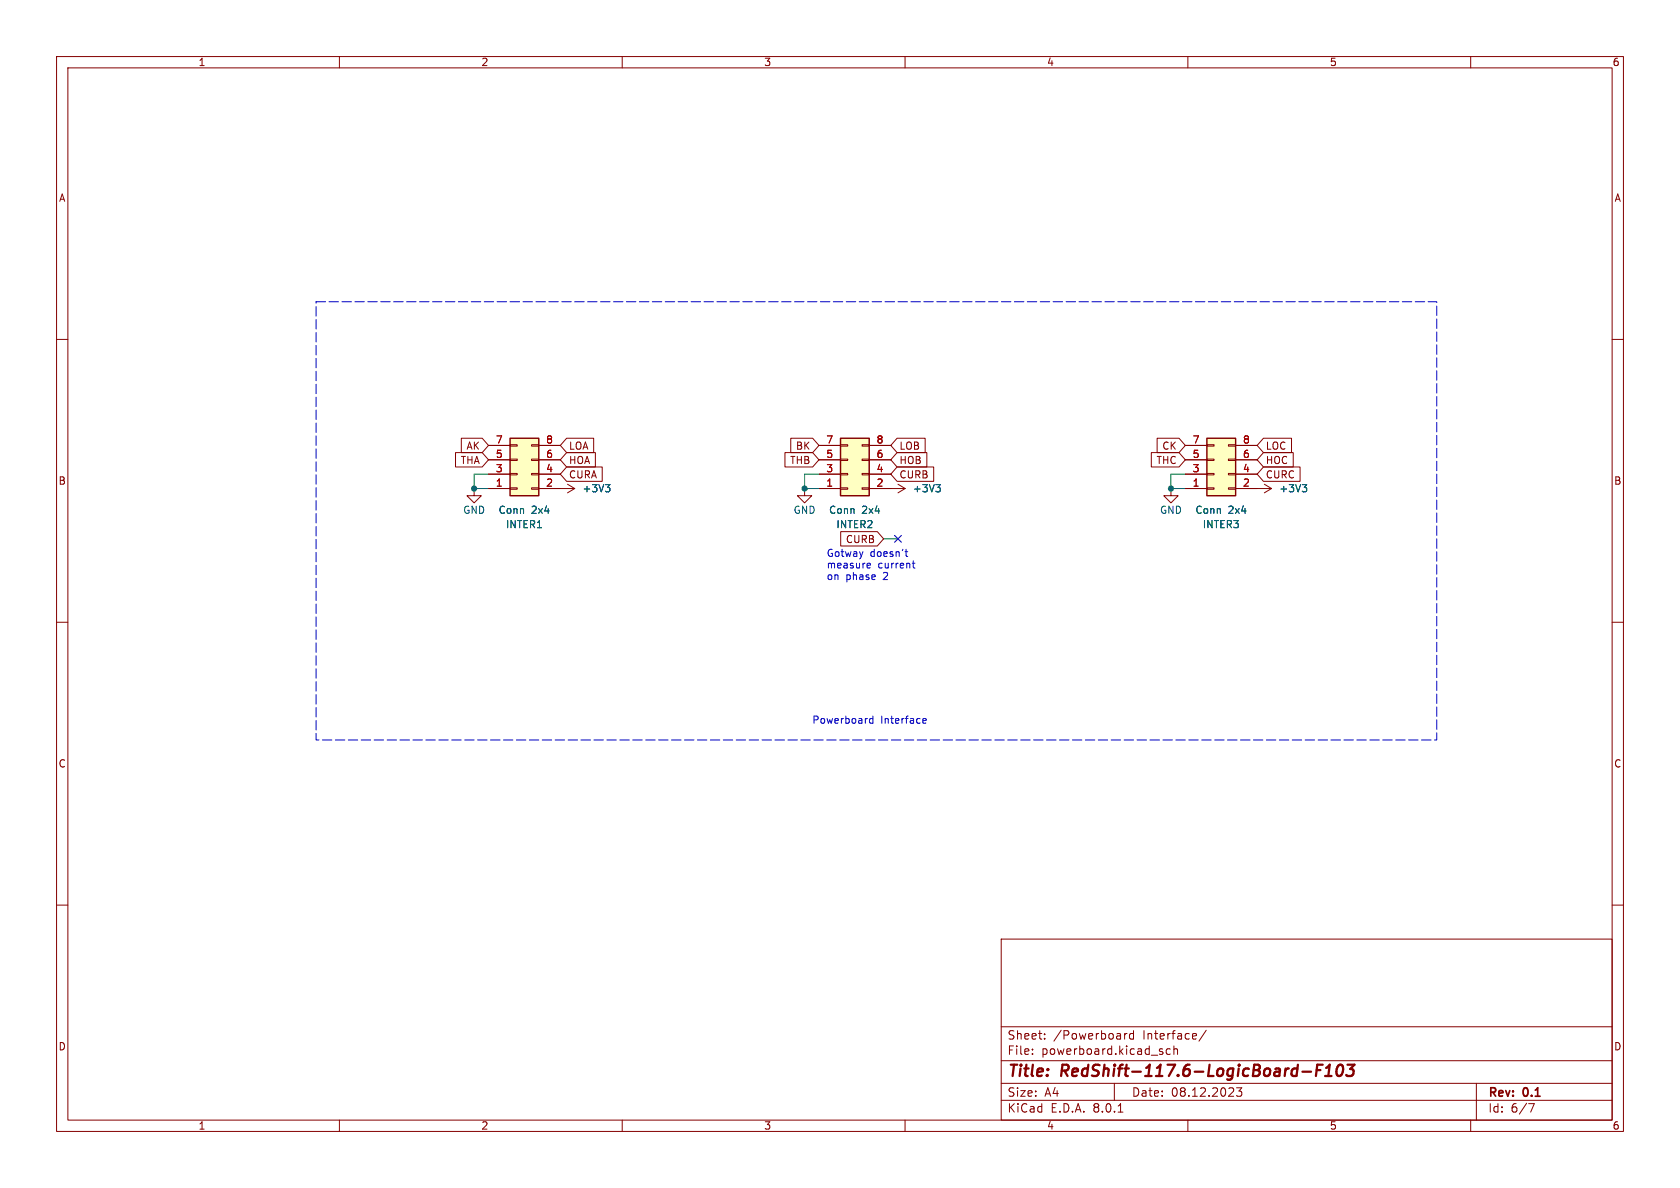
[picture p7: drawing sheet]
<svg xmlns="http://www.w3.org/2000/svg" width="297mm" height="210mm" viewBox="0 0 297 210" stroke-linecap="round" stroke-linejoin="round" font-family="sans-serif">
<g fill="none" stroke="#840000" stroke-width=".18">
<path d="M10 10h277v190h-277zM12 12h273v186h-273zM60 10v2M110 10v2M160 10v2M210 10v2M260 10v2M10 60h2M285 60h2M99.1 86.4h2.5M100.3 85.6l1.3 .8M101.6 86.4l-1.3 .7"/>
<path d="M142.2 86.4v1.2h1.3l-1.3 1.3-1.2-1.3h1.2M157.5 86.4h2.5M158.7 85.6l1.3 .8M160 86.4l-1.3 .7M207 86.4v1.2h1.3l-1.3 1.3-1.3-1.3h1.3M222.2 86.4h2.6M223.5 85.6l1.3 .8M224.8 86.4l-1.3 .7M10 110h2M285 110h2M10 160h2M285 160h2"/>
<path d="M177 166h108v32h-108zM60 198v2M110 198v2M160 198v2M177 194.5h108M177 191.5h108M177 187.5h108M177 181.5h108M182.5 186.3v.1M182.5 185.5v.1M184.7 183.6v.1M184.7 182.8v.1"/>
<path d="M197 191.5v3M197.7 196.6h.8M198.8 182.7v1M199.2 182.7l-.2 .1-.2 .2M200.4 182.8l-.4-.1-.3 .3v.4l.1 .2h.6M200.4 182.2v1.5M205.5 186v.3M206.9 185.5l-.4-.1-.3 .3v.4l.1 .2h.6M207.5 185.5l.2-.1 .4 .1 .1 .9M207.5 184.9v1.5M210 198v2M213.2 182.1l-1.2 2"/>
<path d="M219.5 192.3l-.5 .6 .5 .1v.7l-.3 .1h-.4l-.2-.1M260 198v2M261 191.5v6.5M270.2 195.1h1l-.6 1.5"/>
</g>
<path d="M232.8 189.2h.6M233.8 188.2h-.9l-.3 2M234.3 190.2h1.1M234.4 188.8l.7-.6-.3 2M236.6 188.4a.46 .46 0 0 1 .5-.2 .46 .46 0 0 1 .3 .4 1.15 1.15 0 0 1-.8 1.6l-.1-.1a1.54 1.54 0 0 1 .1-1.7zM238.2 188.2h1.3l-.8 .8h.3l.2 .2 .1 .6-.2 .2-.3 .2h-.5l-.3-.2" fill="none" stroke="#840000" stroke-width=".4"/>
<path d="M107 85.7h.8l-.4 .5M107.6 86.2l.2 .2v.3l-.2 .2M165.5 85.7h.7l-.4 .5M166 86.2l.2 .2v.3l-.2 .2M230.2 85.7h.8l-.4 .5M230.8 86.2l.2 .2v.3l-.2 .2" fill="none" stroke="#006464" stroke-width=".18"/>
<path d="M90.2 77.5h5v10.1h-5z" fill="#ffffc2"/>
<g fill="none" stroke="#840000" stroke-width=".18">
<path d="M86.4 78.7h3.8M90.2 78.6h1.2v.3h-1.2zM94 78.6h1.2v.3h-1.2zM95.2 78.7h3.9M86.4 86.4h3.8M86.4 83.8h3.8M86.4 81.3h3.8M90.2 81.2h1.2v.2h-1.2zM90.2 83.7h1.2v.2h-1.2zM90.2 86.2h1.2v.3h-1.2zM94 81.2h1.2v.2h-1.2zM94 83.7h1.2v.2h-1.2z"/>
<path d="M94 86.2h1.2v.3h-1.2zM95.2 86.4h3.9M95.2 83.8h3.9M95.2 81.3h3.9"/>
</g>
<path d="M90.2 77.5h5v10.1h-5z" fill="none" stroke="#840000" stroke-width=".25"/>
<path d="M213.4 77.5h5v10.1h-5z" fill="#ffffc2"/>
<g fill="none" stroke="#840000" stroke-width=".18">
<path d="M209.5 78.7h3.9M213.4 78.6h1.2v.3h-1.2zM217.2 78.6h1.2v.3h-1.2zM218.4 78.7h3.8M209.5 86.4h3.9M209.5 83.8h3.9M209.5 81.3h3.9M213.4 81.2h1.2v.2h-1.2zM213.4 83.7h1.2v.2h-1.2zM213.4 86.2h1.2v.3h-1.2zM217.2 81.2h1.2v.2h-1.2zM217.2 83.7h1.2v.2h-1.2z"/>
<path d="M217.2 86.2h1.2v.3h-1.2zM218.4 86.4h3.8M218.4 83.8h3.8M218.4 81.3h3.8"/>
</g>
<path d="M213.4 77.5h5v10.1h-5z" fill="none" stroke="#840000" stroke-width=".25"/>
<path d="M148.6 77.5h5.1v10.1h-5.1z" fill="#ffffc2"/>
<g fill="none" stroke="#840000" stroke-width=".18">
<path d="M81.6 77.5h3.6l1.2 1.2-1.2 1.3h-3.6zM86.4 78.7h3.8M95.2 78.7h3.9M100.2 77.5h4.8v2.5h-4.8l-1.1-1.3zM139.8 77.5h3.9l1.1 1.2-1.1 1.3h-3.9zM144.8 78.7h3.8M148.6 78.6h1.3v.3h-1.3zM152.4 78.6h1.3v.3h-1.3zM153.7 78.7h3.8M158.6 77.5h5v2.5h-5l-1.1-1.3zM204.6 77.5h3.8l1.1 1.2-1.1 1.3h-3.8zM209.5 78.7h3.9"/>
<path d="M218.4 78.7h3.8M223.4 77.5h4.9v2.5h-4.9l-1.2-1.3zM80.5 80h4.7l1.2 1.3-1.2 1.3h-4.7zM83.8 86.4v1.2h1.3l-1.3 1.3-1.3-1.3h1.3M86.4 86.4h3.8M86.4 83.8h3.8M86.4 81.3h3.8M95.2 86.4h3.9M95.2 83.8h3.9M95.2 81.3h3.9M100.2 82.5h6.3v2.6h-6.3l-1.1-1.3zM100.2 80h5.1v2.6h-5.1l-1.1-1.3z"/>
<path d="M138.8 80h4.9l1.1 1.3-1.1 1.3h-4.9zM144.8 86.4h3.8M144.8 83.8h3.8M144.8 81.3h3.8M148.6 81.2h1.3v.2h-1.3zM148.6 83.7h1.3v.2h-1.3zM148.6 86.2h1.3v.3h-1.3zM148.6 94h6.5l1.1 1.3-1.1 1.2h-6.5zM152.4 81.2h1.3v.2h-1.3zM152.4 83.7h1.3v.2h-1.3zM152.4 86.2h1.3v.3h-1.3zM153.7 86.4h3.8"/>
<path d="M153.7 83.8h3.8M153.7 81.3h3.8M158.6 82.5h6.5v2.6h-6.5l-1.1-1.3zM158.6 80h5.3v2.6h-5.3l-1.1-1.3zM203.5 80h4.9l1.1 1.3-1.1 1.3h-4.9zM209.5 86.4h3.9M209.5 83.8h3.9M209.5 81.3h3.9M218.4 86.4h3.8M218.4 83.8h3.8M218.4 81.3h3.8M223.4 80h5.2v2.6h-5.2l-1.2-1.3z"/>
<path d="M223.4 82.5h6.4v2.6h-6.4l-1.2-1.3z"/>
</g>
<path d="M148.6 77.5h5.1v10.1h-5.1z" fill="none" stroke="#840000" stroke-width=".25"/>
<path d="M153.5 99.6h.3l.1 .3-.6 .1M160 97.5h.5M160.2 97.1v1.1l.3 .2M161.3 99.6h.5M161.5 99.1v1.1l.3 .2M153.8 100.4h-.3M154.3 126.6v1.3M154.3 127.1l-.3-.1-.3 .3 .1 .5h.5M163.1 127.4l.6-.1v-.2l-.4-.1-.2 .2 .1 .6h.5" fill="none" stroke="#0000c2" stroke-width=".18"/>
<path d="M55.9 53.3h198.1v77.5h-198.1z" fill="none" stroke="#0000c2" stroke-width=".18" stroke-dasharray="1.7 .6"/>
<path d="M86.4 83.8h-2.6v2.6h2.6M144.8 83.8h-2.6v2.6h2.6M156.2 95.3h2.5M209.5 83.8h-2.5v2.6h2.5" fill="none" stroke="#009600" stroke-width=".18"/>
<path d="M158.1 94.6l1.3 1.3M159.4 94.6l-1.3 1.3" fill="none" stroke="#000084" stroke-width=".18"/>
<path d="M107 85.7h.8l-.4 .5M107.6 86.2l.2 .2v.3l-.2 .2M165.5 85.7h.7l-.4 .5M166 86.2l.2 .2v.3l-.2 .2M230.2 85.7h.8l-.4 .5M230.8 86.2l.2 .2v.3l-.2 .2" fill="none" stroke="#006464" stroke-width=".18"/>
<g fill="#009600" stroke="#009600" stroke-width=".18">
<circle cx="207" cy="86.4" r=".46"/>
<circle cx="83.8" cy="86.4" r=".46"/>
<circle cx="142.2" cy="86.4" r=".46"/>
</g>
<g font-size="2.8" fill="#840000">
<text x="178" y="190.9">Title:</text>
<text x="187.7" y="190.9">RedShift-117.6-LogicBoard-F103</text>
</g>
<g font-size="2.1" fill="#840000">
<text x="178" y="184">Sheet:</text>
<text x="186.2" y="184">/Powerboard</text>
<text x="202.1" y="184">Interface/</text>
<text x="178" y="186.7">File:</text>
<text x="184.1" y="186.7">powerboard.kicad_sch</text>
<text x="178" y="196.9">KiCad</text>
<text x="178" y="194.1">Size:</text>
<text x="184.7" y="194.1">A4</text>
<text x="185.7" y="196.9">E.D.A.</text>
<text x="193.3" y="196.9">8.0.1</text>
<text x="200" y="194.1">Date:</text>
<text x="207" y="194.1">08.12.2023</text>
<text x="263" y="194.3">Rev:</text>
<text x="263" y="196.9">Id:</text>
<text x="267.1" y="196.9">6/7</text>
<text x="269.4" y="194.3">0.1</text>
</g>
<g font-size="1.8" fill="#840000">
<text x="35" y="11.9">1</text>
<text x="85" y="11.9">2</text>
<text x="135" y="11.9">3</text>
<text x="185" y="11.9">4</text>
<text x="235" y="11.9">5</text>
<text x="285" y="11.9">6</text>
<text x="10.3" y="35.9">A</text>
<text x="285.3" y="35.9">A</text>
<text x="81.3" y="82.2">THA</text>
<text x="82.4" y="79.7">AK</text>
<text x="100.5" y="79.7">LOA</text>
<text x="100.5" y="82.2">HOA</text>
<text x="139.6" y="82.2">THB</text>
<text x="140.6" y="79.7">BK</text>
<text x="158.9" y="79.7">LOB</text>
<text x="158.9" y="82.2">HOB</text>
<text x="204.3" y="82.2">THC</text>
<text x="205.4" y="79.7">CK</text>
<text x="223.7" y="79.7">LOC</text>
<text x="223.7" y="82.2">HOC</text>
<text x="10.3" y="85.9">B</text>
<text x="100.5" y="84.8">CURA</text>
<text x="158.9" y="84.8">CURB</text>
<text x="223.7" y="84.8">CURC</text>
<text x="285.3" y="85.9">B</text>
<text x="149.4" y="96.2">CURB</text>
<text x="10.3" y="135.9">C</text>
<text x="285.3" y="135.9">C</text>
<text x="10.3" y="185.9">D</text>
<text x="285.3" y="185.9">D</text>
<text x="35" y="199.9">1</text>
<text x="85" y="199.9">2</text>
<text x="135" y="199.9">3</text>
<text x="185" y="199.9">4</text>
<text x="235" y="199.9">5</text>
<text x="285" y="199.9">6</text>
</g>
<g font-size="1.8" fill="#a90000">
<text x="87.6" y="83.6">3</text>
<text x="87.6" y="81">5</text>
<text x="87.6" y="78.5">7</text>
<text x="96.4" y="83.6">4</text>
<text x="96.4" y="81">6</text>
<text x="96.4" y="78.5">8</text>
<text x="146" y="83.6">3</text>
<text x="146" y="81">5</text>
<text x="146" y="78.5">7</text>
<text x="154.9" y="83.6">4</text>
<text x="154.9" y="81">6</text>
<text x="154.9" y="78.5">8</text>
<text x="210.7" y="83.6">3</text>
<text x="210.7" y="81">5</text>
<text x="210.7" y="78.5">7</text>
<text x="219.6" y="83.6">4</text>
<text x="219.6" y="81">6</text>
<text x="219.6" y="78.5">8</text>
<text x="87.6" y="86.1">1</text>
<text x="96.4" y="86.1">2</text>
<text x="146" y="86.1">1</text>
<text x="154.9" y="86.1">2</text>
<text x="210.7" y="86.1">1</text>
<text x="219.6" y="86.1">2</text>
</g>
<g font-size="1.8" fill="#006464">
<text x="102.9" y="87.2">+3V3</text>
<text x="161.3" y="87.2">+3V3</text>
<text x="226.1" y="87.2">+3V3</text>
<text x="81.8" y="91">GND</text>
<text x="88" y="91">Conn</text>
<text x="89.3" y="93.6">INTER1</text>
<text x="93.9" y="91">2x4</text>
<text x="140.2" y="91">GND</text>
<text x="146.5" y="91">Conn</text>
<text x="147.8" y="93.6">INTER2</text>
<text x="152.4" y="91">2x4</text>
<text x="205" y="91">GND</text>
<text x="211.2" y="91">Conn</text>
<text x="212.5" y="93.6">INTER3</text>
<text x="217.1" y="91">2x4</text>
</g>
<g font-size="1.8" fill="#0000c2">
<text x="146" y="98.5">Gotway</text>
<text x="146" y="100.6">measure</text>
<text x="153.8" y="98.5">doesn't</text>
<text x="155.2" y="100.6">current</text>
<text x="146" y="102.6">on</text>
<text x="149.5" y="102.6">phase</text>
<text x="156.3" y="102.6">2</text>
<text x="143.5" y="128">Powerboard</text>
<text x="155.7" y="128">Interface</text>
</g>
</svg>
